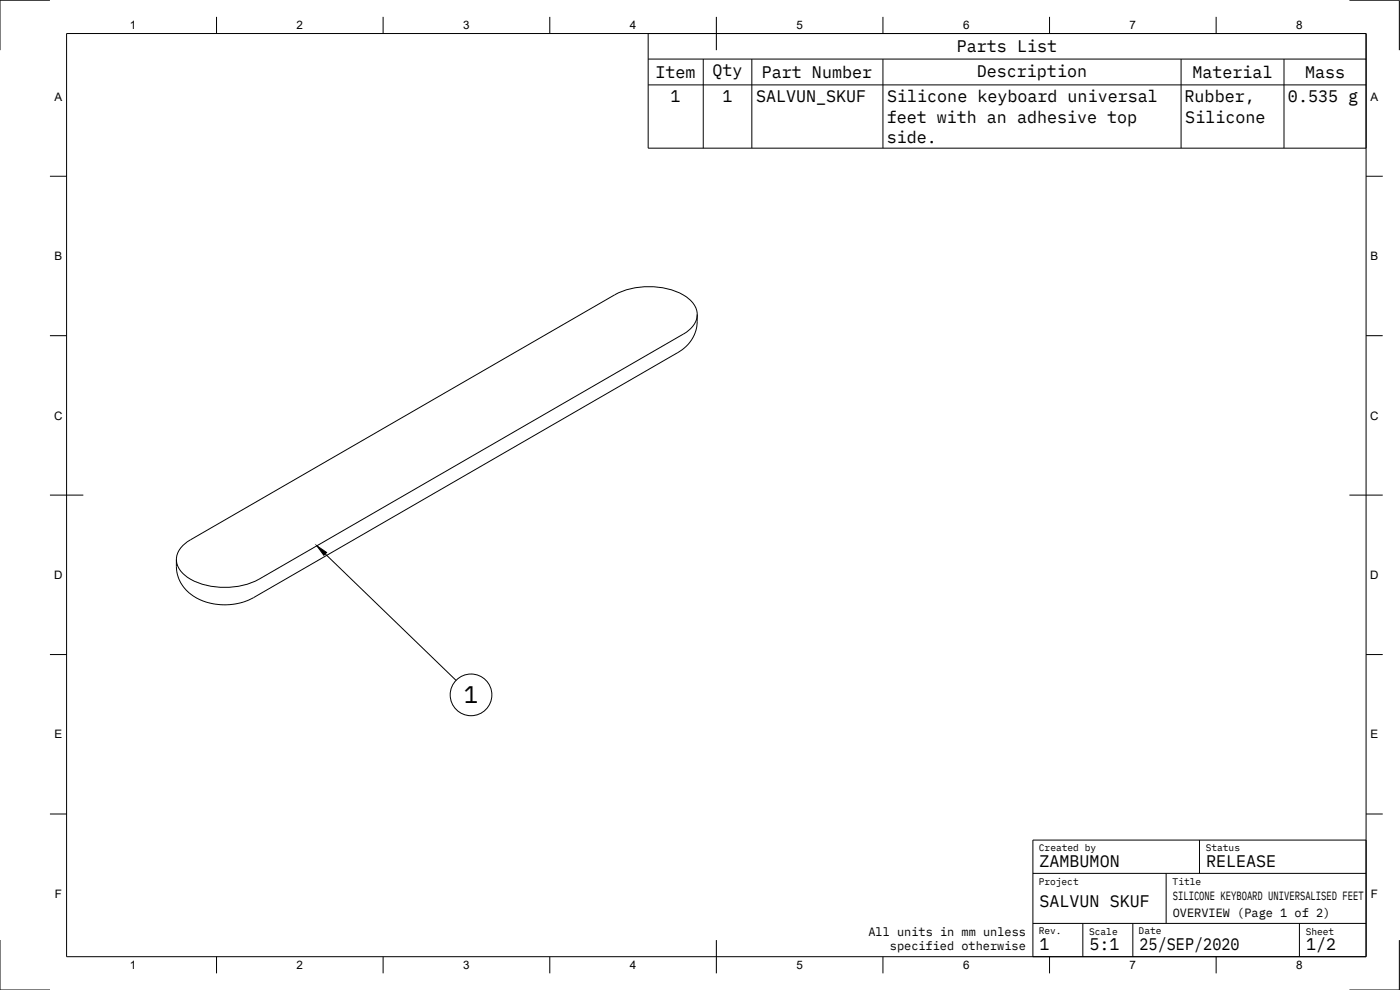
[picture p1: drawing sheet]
<svg xmlns="http://www.w3.org/2000/svg" width="420mm" height="297mm" viewBox="0 0 420 297" stroke-linecap="round" stroke-linejoin="round" font-family="sans-serif">
<!-- layer: Visible -->
<path d="M209.2 94.4l-.1 3.5-.7 2.5-.8 1.5-1.2 1.5-2.7 2.2-128.9 74.4-4.3 1.2-4.2 .2-4.1-.7-3.2-1.3-3-2.2-1.8-2.4-1.1-3-.2-3.9M77.7 173.8a22.2 22.2 0 0 1-21.7-.8 5.9 5.9 0 0 1 0-10.3l128.5-74.2a22.2 22.2 0 0 1 21.7 .7 5.9 5.9 0 0 1 0 10.3l-128.5 74.3" fill="none" stroke="#000" stroke-width=".3"/>
<!-- layer: Border -->
<g fill="none" stroke="#000" stroke-width=".3">
<path d="M15 .1h-15v15M20 10.1h390v276.9h-390zM65 5.1v5M115 5.1v5M165 5.1v5M215 5.1v10M265 5.1v5M315 5.1v5M365 5.1v5M405 .1h15v15M15 52.9h5M410 52.9h5"/>
<path d="M15 100.7h5M410 100.7h5M15 148.6h10M405 148.6h10M15 196.4h5M410 196.4h5M15 244.2h5M410 244.2h5M0 282.1v14.9h15M65 287v5M115 287v5M165 287v5"/>
<path d="M215 282.1v9.9M265 287v5M315 287v5M365 287v5M420 282.1v14.9h-15"/>
</g>
<!-- layer: TitleBlock -->
<path d="M310 252.1h100v34.9h-100zM360 252.1v10M310 277.1h100M310 262.1h100M325 277.1v9.9M340 277.1v9.9M350 262.1v15M390 277.1v9.9" fill="none" stroke="#000" stroke-width=".3"/>
<!-- layer: BOM -->
<g fill="none" stroke="#000" stroke-width=".3">
<path d="M194.5 10.1h215.5v34.4h-215.5zM194.5 17.7h215.5M211.1 17.7v26.8M225.6 17.7v26.8M265 17.7v26.8M354.5 17.7v26.8M385.3 17.7v26.8M194.5 25.5h215.5M97.6 166.2l39.3 37.9"/>
<circle cx="141.4" cy="208.5" r="6.3"/>
</g>
<path d="M95.1 163.8l2.9 2-.8 .8z" fill="#000" stroke="#000" stroke-width=".3"/>
<text font-size="7.2" x="139.2" y="211">1</text>
<g font-size="5">
<text x="287.2" y="15.7">Parts List</text>
<text x="196.7" y="23.3">Item</text>
<text x="213.8" y="22.9">Qty</text>
<text x="228.6" y="23.4">Part Number</text>
<text x="293.2" y="23">Description</text>
<text x="357.9" y="23.4">Material</text>
<text x="391.7" y="23.3">Mass</text>
<text x="201.3" y="30.5">1</text>
<text x="216.8" y="30.5">1</text>
<text x="226.9" y="30.5">SALVUN_SKUF</text>
<text x="266.3" y="30.7">Silicone keyboard universal</text>
<text x="355.5" y="30.7">Rubber,</text>
<text x="386.5" y="30.5">0.535 g</text>
<text x="266.1" y="36.8">feet with an adhesive top</text>
<text x="355.7" y="36.8">Silicone</text>
<text x="266.1" y="42.9">side.</text>
<text x="312" y="260.1">ZAMBUMON</text>
<text x="362" y="260.1">RELEASE</text>
<text x="312" y="272">SALVUN SKUF</text>
<text x="312" y="285.1">1</text>
<text x="327" y="285.1">5:1</text>
<text x="342" y="285.1">25/SEP/2020</text>
<text x="392" y="285.1">1/2</text>
</g>
<g font-size="3.6">
<text x="352" y="270.1">SILICONE KEYBOARD UNIVERSALISED FEET</text>
<text x="352" y="275">OVERVIEW (Page 1 of 2)</text>
<text x="260.6" y="280.7">All units in mm unless</text>
<text x="267.1" y="285.1">specified otherwise</text>
</g>
<g font-size="3.5">
<text x="39" y="8.8">1</text>
<text x="89" y="8.8">2</text>
<text x="139" y="8.8">3</text>
<text x="189" y="8.8">4</text>
<text x="239" y="8.8">5</text>
<text x="289" y="8.8">6</text>
<text x="339" y="8.8">7</text>
<text x="389" y="8.8">8</text>
<text x="16.3" y="30.2">A</text>
<text x="411.3" y="30.2">A</text>
<text x="16.3" y="78">B</text>
<text x="411.3" y="78">B</text>
<text x="16.2" y="125.9">C</text>
<text x="411.2" y="125.9">C</text>
<text x="16.2" y="173.7">D</text>
<text x="411.2" y="173.7">D</text>
<text x="16.3" y="221.6">E</text>
<text x="411.3" y="221.6">E</text>
<text x="16.4" y="269.4">F</text>
<text x="411.4" y="269.4">F</text>
<text x="39" y="290.8">1</text>
<text x="89" y="290.8">2</text>
<text x="139" y="290.8">3</text>
<text x="189" y="290.8">4</text>
<text x="239" y="290.8">5</text>
<text x="289" y="290.8">6</text>
<text x="339" y="290.8">7</text>
<text x="389" y="290.8">8</text>
</g>
<g font-size="2.9">
<text x="311.8" y="255.5">Created by</text>
<text x="361.8" y="255.4">Status</text>
<text x="311.7" y="265.5">Project</text>
<text x="351.9" y="265.5">Title</text>
<text x="311.7" y="280.4">Rev.</text>
<text x="326.9" y="280.5">Scale</text>
<text x="341.7" y="280.4">Date</text>
<text x="391.9" y="280.5">Sheet</text>
</g>
</svg>
